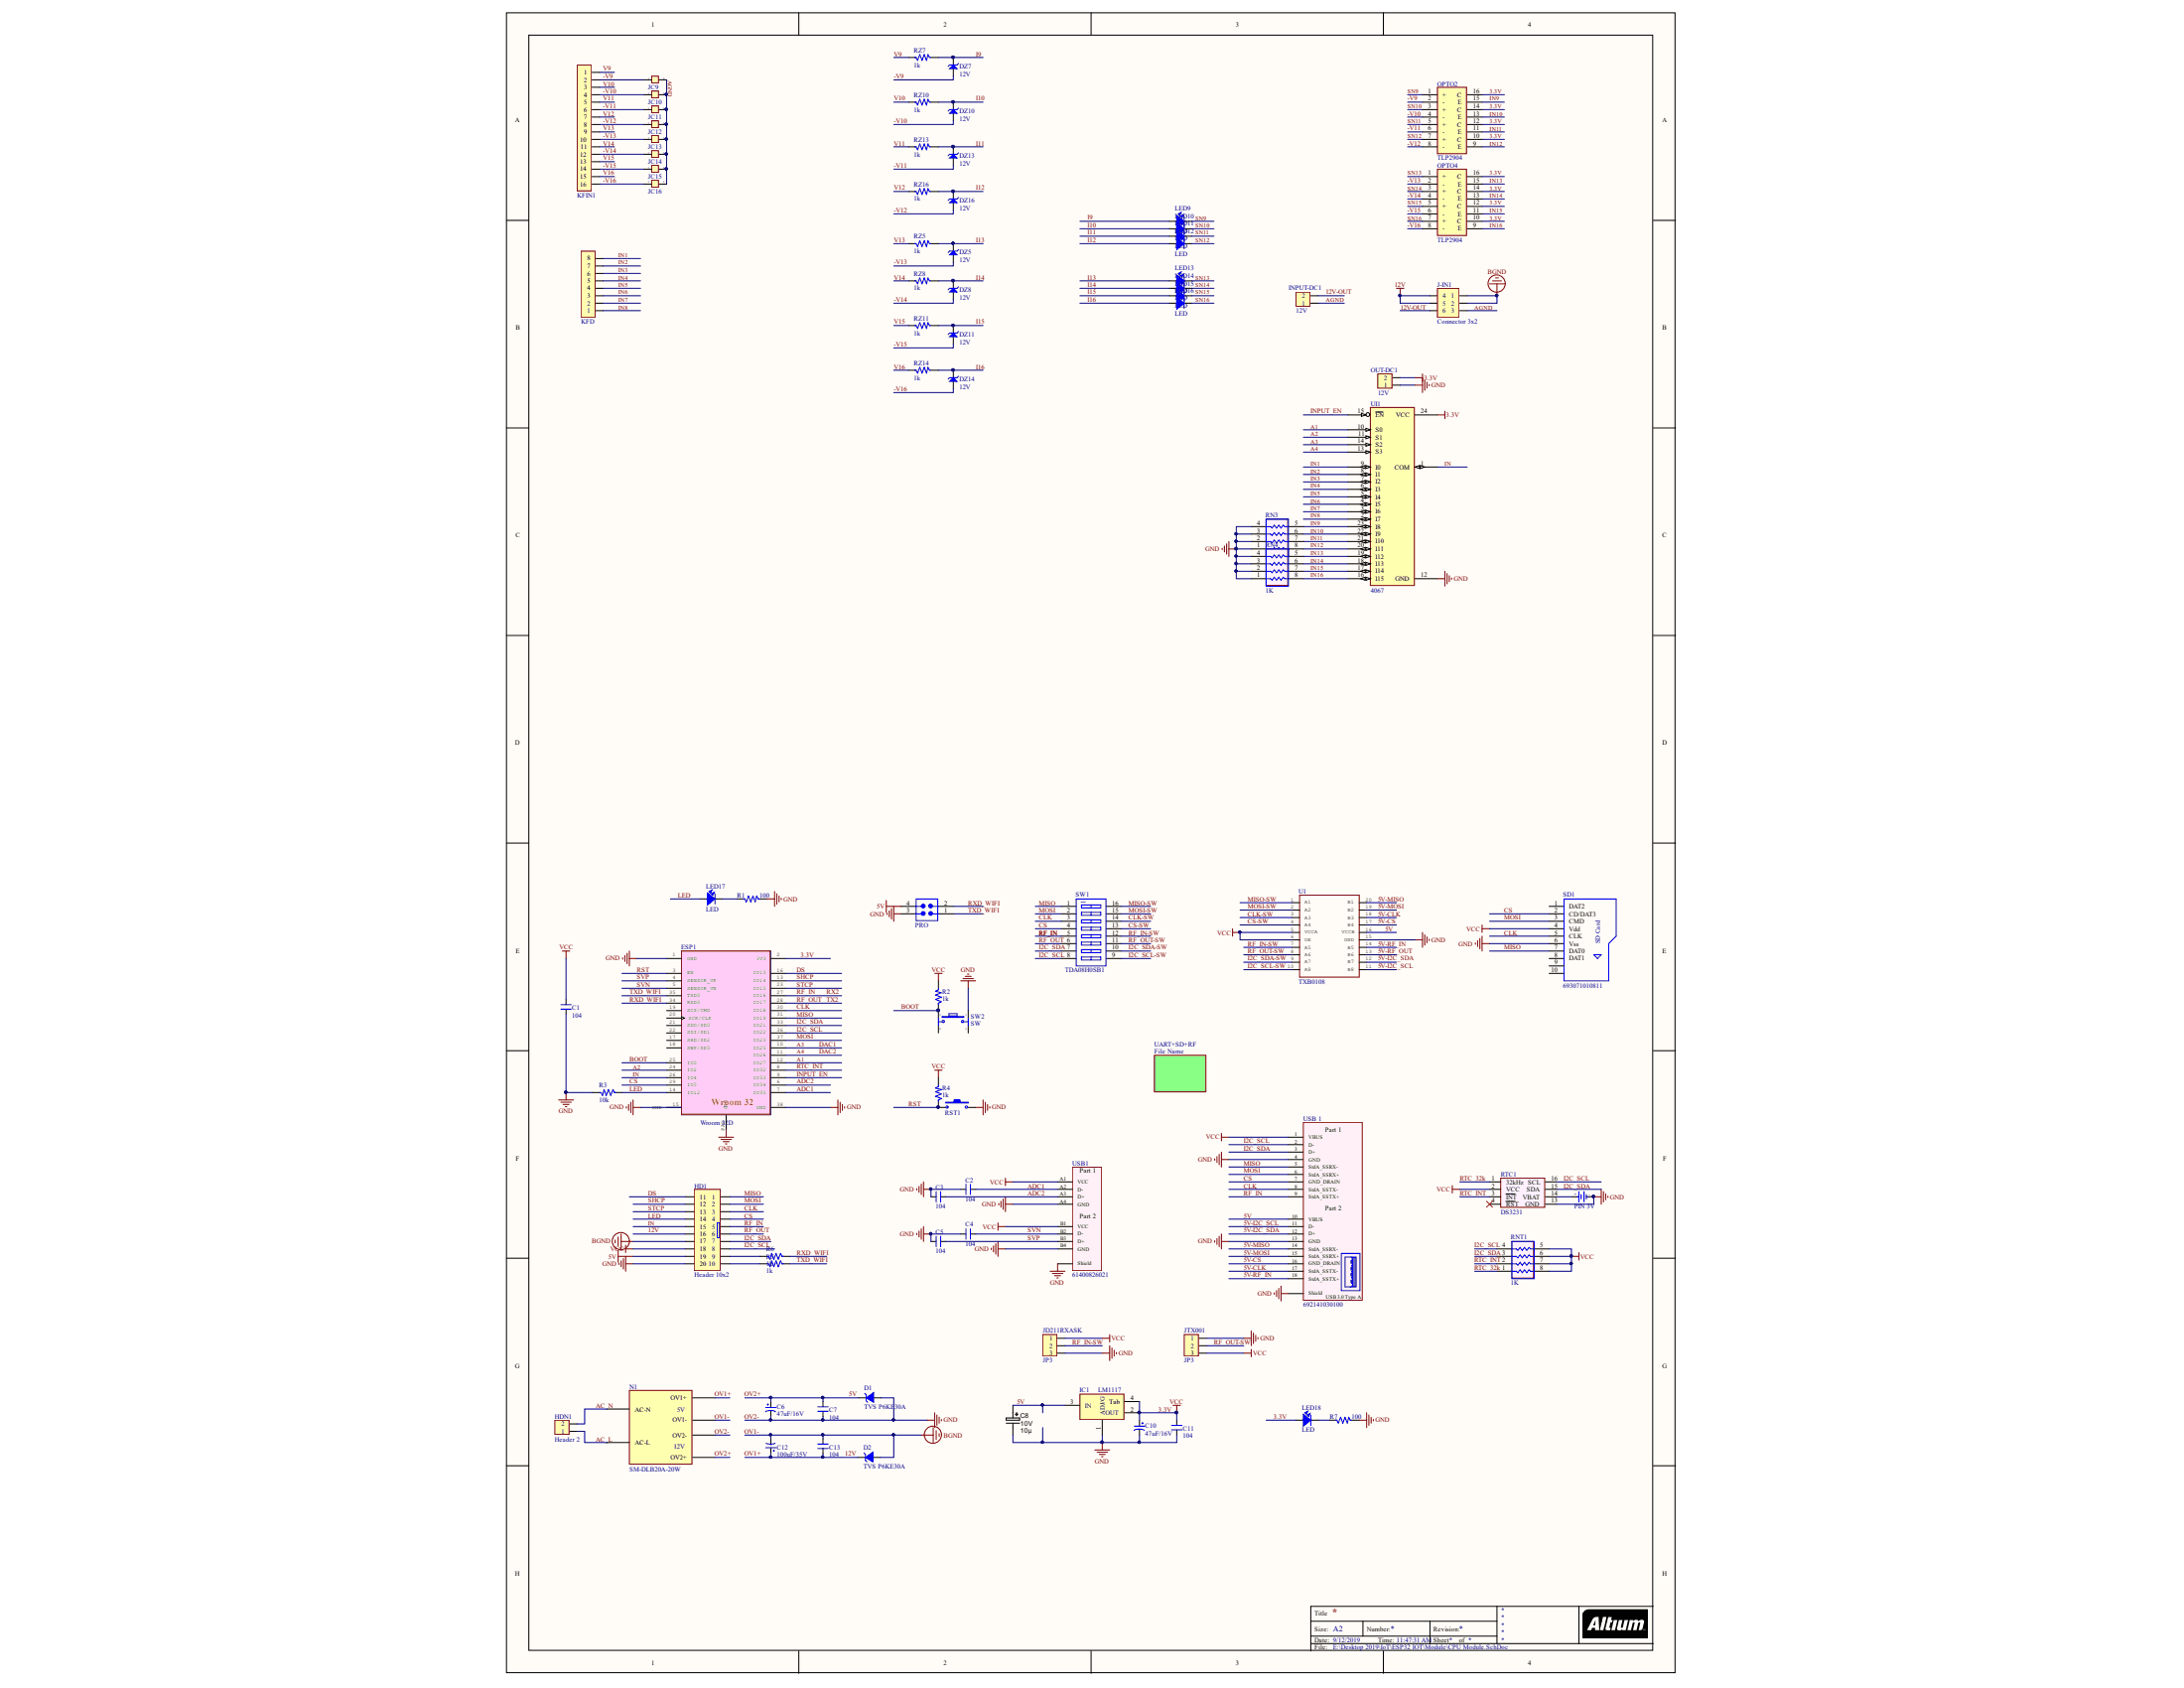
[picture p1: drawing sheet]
# Altium project Module.PrjPcb
1 sheet, 83 parts. Net scope: global (net labels, ports and power ports of the same name join across sheets).
Board file: CPU.PcbDoc

## Sheet CPU Module.SchDoc
size A2 portrait

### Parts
BT1  PIN 3V  [PIN CR1220-SMD]
C1  104  [SM-0805]
C2  104  [SM-0805]
C3  104  [SM-0805]
C4  104  [SM-0805]
C5  104  [SM-0805]
C6  47uF/16V  [WCAP-AS5H_6.3x5.5]
C7  104  [SM-0805]
C8  Ratings: 10V  [CAPMP3216X180N]  (hidden comment: 10µ)
C10  47uF/16V  [WCAP-AS5H_6.3x5.5]
C11  104  [SM-0805]
C12  100uF/35V  [WCAP-AS5H_8x10.5]
C13  104  [SM-0805]
D1  TVS P6KE30A  [DO-214AA_Unidirectional]
D2  TVS P6KE30A  [DO-214AA_Unidirectional]
DZ5  12V  [DIOS 1S2P1406H]
DZ7  12V  [DIOS 1S2P1406H]
DZ8  12V  [DIOS 1S2P1406H]
DZ10  12V  [DIOS 1S2P1406H]
DZ11  12V  [DIOS 1S2P1406H]
DZ13  12V  [DIOS 1S2P1406H]
DZ14  12V  [DIOS 1S2P1406H]
DZ16  12V  [DIOS 1S2P1406H]
ESP1  Wroom 32D  [MODULE_ESP-WROOM-32]
HD1  Header 10x2  [Hed2X10S]
HDN1  Header 2  [KF211V- 2]
IC1  LM1117  [SOT223-4N]
INPUT-DC1  12V  [KF211V- 2]
J-IN1  Connector 3x2  [JP3x2]
JC9  Jumper 2  [JP2]  (value not drawn)
JC10  Jumper 2  [JP2]  (value not drawn)
JC11  Jumper 2  [JP2]  (value not drawn)
JC12  Jumper 2  [JP2]  (value not drawn)
JC13  Jumper 2  [JP2]  (value not drawn)
JC14  Jumper 2  [JP2]  (value not drawn)
JC15  Jumper 2  [JP2]  (value not drawn)
JC16  Jumper 2  [JP2]  (value not drawn)
JD211RXASK  JP3  [JP3]
JTX001  JP3  [JP3]
KFD  Header 8  [KF211V- 8]  (value not drawn)
KFIN1  Header 16  [KF211V- 16]  (value not drawn)
LED9  LED  [LED0805]
LED10  LED  [LED0805]
LED11  LED  [LED0805]
LED12  LED  [LED0805]
LED13  LED  [LED0805]
LED14  LED  [LED0805]
LED15  LED  [LED0805]
LED16  LED  [LED0805]
LED17  LED  [LED0805]
LED18  LED  [LED0805]
N1  SM-DLB20A-20W  [SM-DLB20A]
OPTO2  TLP2904  [SO-16]
OPTO4  TLP2904  [SO-16]
OUT-DC1  12V  [KF211V- 2]
PRO  61300421821  [61300421121]  (value not drawn)
R1  100  [R-0805]
R2  1k  [R-0805]
R3  10k  [R-0805]
R4  1k  [R-0805]
R5  1k  [R-0805]
R6  1k  [R-0805]
R7  100  [R-0805]
RN3  1K  [RES P4 Dual 0805/2012]
RN4  1K  [RES P4 Dual 0805/2012]
RNT1  1K  [RES P4 Dual 0805/2012]
RST1  SW-SMD  [SW-SMD]  (value not drawn)
RTC1  DS3231  [SOIC127P750X1030-16N]
RZ5  1k  [SM-1206]
RZ7  1k  [SM-1206]
RZ8  1k  [SM-1206]
RZ10  1k  [SM-1206]
RZ11  1k  [SM-1206]
RZ13  1k  [SM-1206]
RZ14  1k  [SM-1206]
RZ16  1k  [SM-1206]
SD1  693071010811  [693071010811]
SW1  TDA08H0SB1  [SW8-416131160808]
SW2  SW  [SW2-D2]
U1  TXB0108  [TSSOP65P440X650-20N]
UI1  4067  [SSOP65P530X850-24N]
USB1  61400826021  [61400826021]
USB_1  692141030100  [692141030100]

### Sub-sheets
UART+SD+RF = File Name (file not in this document): no entries

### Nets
3.3V: C1.2 C10.1 C11.2 ESP1.2(3V3) HD1.18 IC1.2(OUT) IC1.4(Tab) JD211RXASK.1 JTX001.3 LED18.1 OPTO2.10(C) OPTO2.12(C) OPTO2.14(C) OPTO2.16(C) OPTO4.10(C) OPTO4.12(C) OPTO4.14(C) OPTO4.16(C) OUT-DC1.2 R2.2 R4.2 RNT1.5 RNT1.6 RNT1.7 RNT1.8 RTC1.2(VCC) SD1.4(Vdd) U1.5(VCCA) U1.6(OE) UI1.24(VCC) USB1.A1(VCC) USB1.B1(VCC) USB_1.1(VBUS)  [also labelled VCC]
5V: C6.1 C7.1 C8.1 D1.2(K) HD1.19 IC1.3(IN) N1.OV2+ PRO.4 U1.16(VCCB) USB_1.10(VBUS)  [also labelled OV2+]
12V: C12.1 C13.2 D2.2(K) HD1.16 J-IN1.4 J-IN1.5 N1.OV1+  [also labelled OV1+]
OV1-: C12.2 C13.1 D2.1(A) HD1.17 J-IN1.1 J-IN1.2 N1.OV1-  [also labelled BGND]
OV2-: BT1.2(GND) C1.1 C2.2 C3.1 C4.2 C5.1 C6.2 C7.2 C8.2 C10.2 C11.1 D1.1(A) ESP1.1(GND) ESP1.15(GND) ESP1.38(GND) ESP1.PAD(GND) HD1.20 IC1.1(ADJ/G) JD211RXASK.3 JTX001.1 N1.OV2- OUT-DC1.1 PRO.3 R1.2 R3.2 R7.2 RN3.1 RN3.2 RN3.3 RN3.4 RN4.1 RN4.2 RN4.3 RN4.4 RST1.2 RTC1.13(GND) SD1.6(Vss) SW2.1 U1.15(GND) UI1.12(GND) USB1.A4(GND) USB1.B4(GND) USB1.Shell(Shield) USB_1.4(GND) USB_1.13(GND) USB_1.Shell(Shield)  [also labelled GND]
5V-CLK: U1.18(B3) USB_1.17(StdA_SSTX-)
5V-CS: U1.17(B4) USB_1.16(GND_DRAIN)
5V-I2C_SCL: U1.11(B8) USB_1.11(D-)
5V-I2C_SDA: U1.12(B7) USB_1.12(D+)
5V-MISO: U1.20(B1) USB_1.14(StdA_SSRX-)
5V-MOSI: U1.19(B2) USB_1.15(StdA_SSRX+)
5V-RF_IN: U1.14(B5) USB_1.18(StdA_SSTX+)
5V-RF_OUT: U1.13(B6)
12V-OUT: INPUT-DC1.2 J-IN1.6
-V9: DZ7.1(A) JC9.1 KFIN1.2 OPTO2.2(-)
-V10: DZ10.1(A) JC10.1 KFIN1.4 OPTO2.4(-)
-V11: DZ13.1(A) JC11.1 KFIN1.6 OPTO2.6(-)
-V12: DZ16.1(A) JC12.1 KFIN1.8 OPTO2.8(-)
-V13: DZ5.1(A) JC13.1 KFIN1.10 OPTO4.2(-)
-V14: DZ8.1(A) JC14.1 KFIN1.12 OPTO4.4(-)
-V15: DZ11.1(A) JC15.1 KFIN1.14 OPTO4.6(-)
-V16: DZ14.1(A) JC16.1 KFIN1.16 OPTO4.8(-)
A1: ESP1.12(IO27) UI1.10(S0)
A2: ESP1.24(IO2) UI1.11(S1)
A3: ESP1.10(IO25) UI1.14(S2)  [also labelled DAC1]
A4: ESP1.11(IO26) UI1.13(S3)  [also labelled DAC2]
AC_L: HDN1.1 N1.AC-L
AC_N: HDN1.2 N1.AC-N
ADC1: C2.1 ESP1.7(IO35) USB1.A2(D-)
ADC2: C3.2 ESP1.6(IO34) USB1.A3(D+)
AGND: INPUT-DC1.1 J-IN1.3 JC9.2 JC10.2 JC11.2 JC12.2 JC13.2 JC14.2 JC15.2 JC16.2
BOOT: ESP1.25(IO0) R2.1 SW2.2
CLK: ESP1.30(IO18) HD1.3 SD1.5(CLK) SW1.3 USB_1.8(StdA_SSTX-)
CLK-SW: SW1.14 U1.3(A3)
CS: ESP1.29(IO5) HD1.4 SD1.2(CD/DAT3) SW1.4 USB_1.7(GND_DRAIN)
CS-SW: SW1.13 U1.4(A4)
DS: ESP1.16(IO13) HD1.11
I2C_SCL: ESP1.36(IO22) HD1.8 RNT1.4 RTC1.16(SCL) SW1.8 USB_1.2(D-)
I2C_SCL-SW: SW1.9 U1.10(A8)
I2C_SDA: ESP1.33(IO21) HD1.7 RNT1.3 RTC1.15(SDA) SW1.7 USB_1.3(D+)
I2C_SDA-SW: SW1.10 U1.9(A7)
I9: DZ7.2(K) LED9.1 RZ7.2
I10: DZ10.2(K) LED10.1 RZ10.2
I11: DZ13.2(K) LED11.1 RZ13.2
I12: DZ16.2(K) LED12.1 RZ16.2
I13: DZ5.2(K) LED13.1 RZ5.2
I14: DZ8.2(K) LED14.1 RZ8.2
I15: DZ11.2(K) LED15.1 RZ11.2
I16: DZ14.2(K) LED16.1 RZ14.2
IN: ESP1.26(IO4) HD1.15 UI1.1(COM)
IN1: KFD.8 UI1.9(I0)
IN2: KFD.7 UI1.8(I1)
IN3: KFD.6 UI1.7(I2)
IN4: KFD.5 UI1.6(I3)
IN5: KFD.4 UI1.5(I4)
IN6: KFD.3 UI1.4(I5)
IN7: KFD.2 UI1.3(I6)
IN8: KFD.1 UI1.2(I7)
IN9: OPTO2.15(E) RN3.5 UI1.23(I8)
IN10: OPTO2.13(E) RN3.6 UI1.22(I9)
IN11: OPTO2.11(E) RN3.7 UI1.21(I10)
IN12: OPTO2.9(E) RN3.8 UI1.20(I11)
IN13: OPTO4.15(E) RN4.5 UI1.19(I12)
IN14: OPTO4.13(E) RN4.6 UI1.18(I13)
IN15: OPTO4.11(E) RN4.7 UI1.17(I14)
IN16: OPTO4.9(E) RN4.8 UI1.16(I15)
INPUT_EN: ESP1.9(IO33) UI1.15(~{EN})
LED: ESP1.14(IO12) HD1.14 LED17.1 R3.1
MISO: ESP1.31(IO19) HD1.1 SD1.7(DAT0) SW1.1 USB_1.5(StdA_SSRX-)
MISO-SW: SW1.16 U1.1(A1)
MOSI: ESP1.37(IO23) HD1.2 SD1.3(CMD) SW1.2 USB_1.6(StdA_SSRX+)
MOSI-SW: SW1.15 U1.2(A2)
RF_IN: ESP1.27(IO16) HD1.5 SW1.5 USB_1.9(StdA_SSTX+)  [also labelled RX2]
RF_IN-SW: JD211RXASK.2 SW1.12 U1.7(A5)
RF_OUT: ESP1.28(IO17) HD1.6 SW1.6  [also labelled TX2]
RF_OUT-SW: JTX001.2 SW1.11 U1.8(A6)
RST: ESP1.3(EN) R4.1 RST1.1
RTC_32k: RNT1.1 RTC1.1(32kHz)
RTC_INT: ESP1.8(IO32) RNT1.2 RTC1.3(~{INT})
RXD_WIFI: ESP1.34(RXD0) PRO.2 R6.1
SHCP: ESP1.13(IO14) HD1.12
SN9: LED9.2 OPTO2.1(+)
SN10: LED10.2 OPTO2.3(+)
SN11: LED11.2 OPTO2.5(+)
SN12: LED12.2 OPTO2.7(+)
SN13: LED13.2 OPTO4.1(+)
SN14: LED14.2 OPTO4.3(+)
SN15: LED15.2 OPTO4.5(+)
SN16: LED16.2 OPTO4.7(+)
STCP: ESP1.23(IO15) HD1.13
SVN: C4.1 ESP1.5(SENSOR_VN) USB1.B2(D-)
SVP: C5.2 ESP1.4(SENSOR_VP) USB1.B3(D+)
TXD_WIFI: ESP1.35(TXD0) PRO.1 R5.1
V9: KFIN1.1 RZ7.1
V10: KFIN1.3 RZ10.1
V11: KFIN1.5 RZ13.1
V12: KFIN1.7 RZ16.1
V13: KFIN1.9 RZ5.1
V14: KFIN1.11 RZ8.1
V15: KFIN1.13 RZ11.1
V16: KFIN1.15 RZ14.1
NetBT1_1: BT1.1(+3V) RTC1.14(VBAT)
NetHD1_9: HD1.9 R6.2
NetHD1_10: HD1.10 R5.2
NetLED17_2: LED17.2 R1.1
NetLED18_2: LED18.2 R7.1

Not connected (* = marked no-connect by the designer): ESP1 17(SHD/SD2) 18(SWP/SD3) 19(SCS/CMD) 20(SCK/CLK) 21(SDO/SD0) 22(SDI/SD1); RTC1 4(~{RST})*; SD1 1(DAT2) 8(DAT1) 9 10; SW2 3 4
